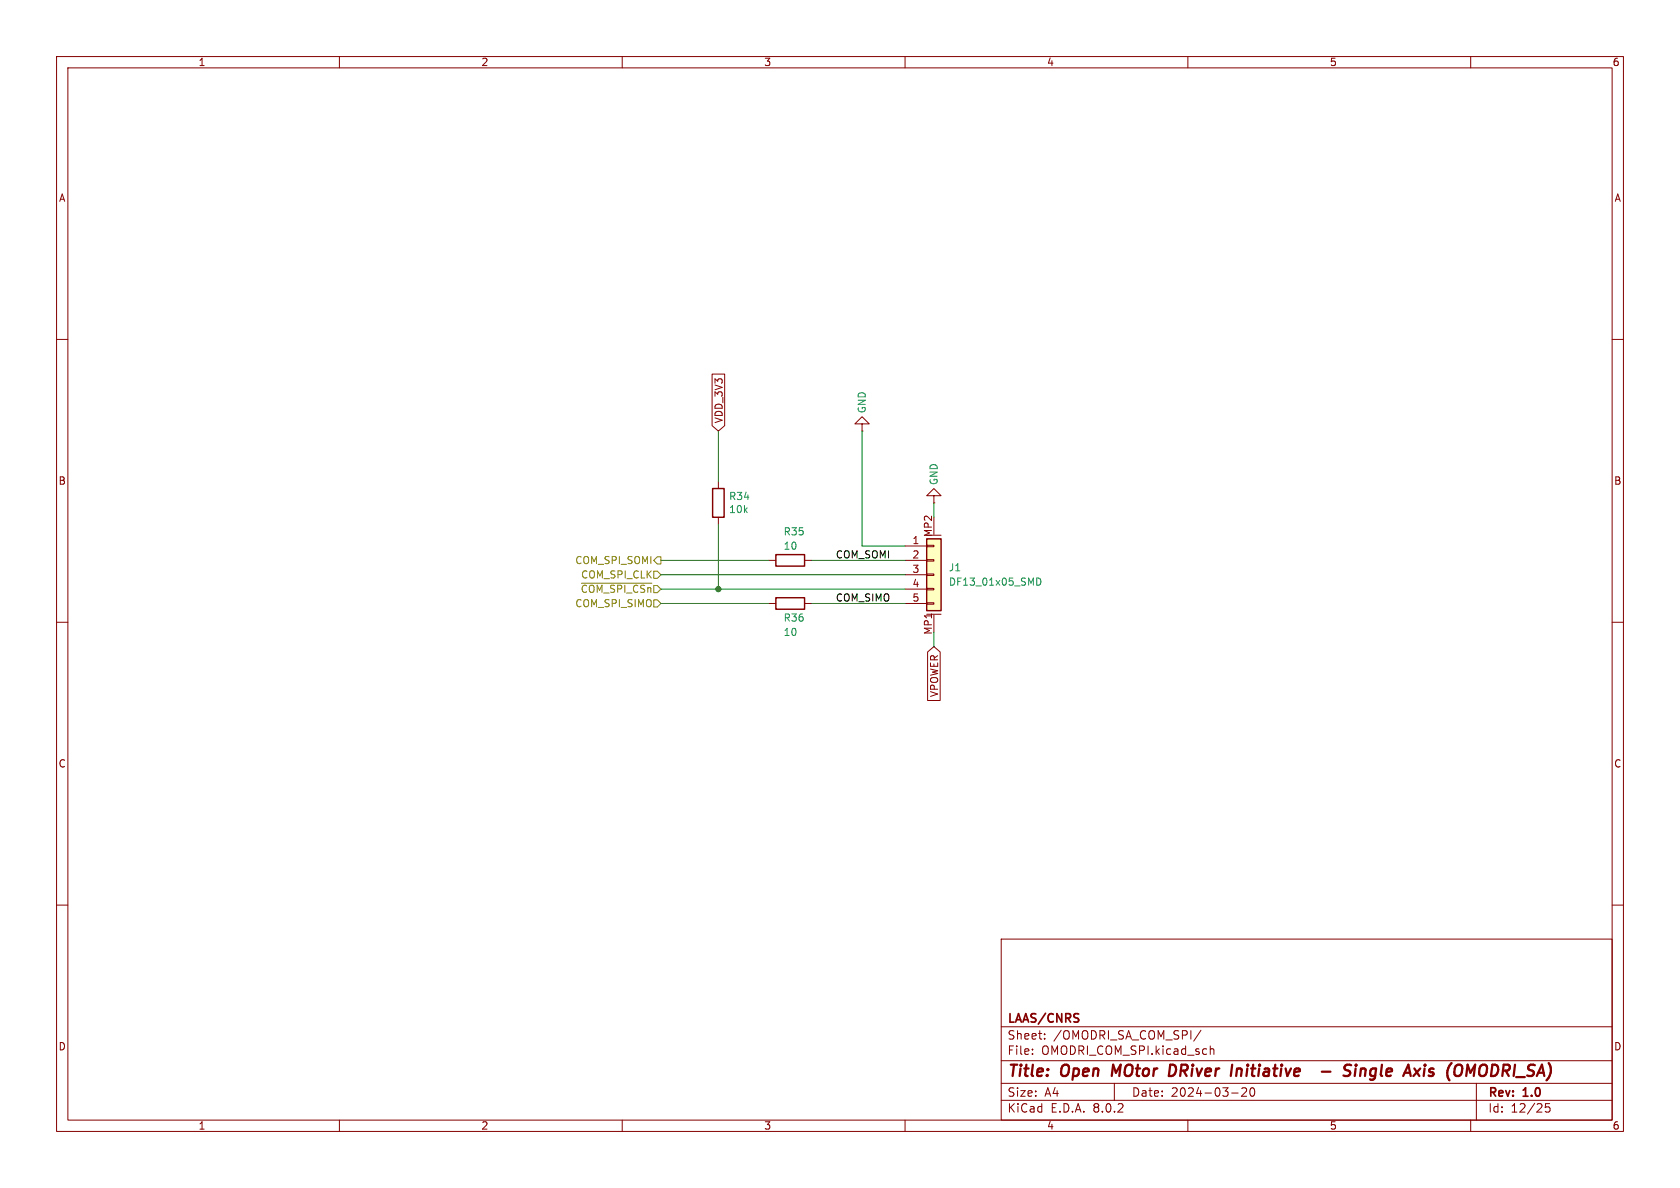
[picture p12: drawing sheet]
<svg xmlns="http://www.w3.org/2000/svg" width="297mm" height="210mm" viewBox="0 0 297 210" stroke-linecap="round" stroke-linejoin="round" font-family="sans-serif">
<g fill="none" stroke="#840000" stroke-width=".18">
<path d="M10 10h277v190h-277zM12 12h273v186h-273zM60 10v2M110 10v2M160 10v2M210 10v2M260 10v2M10 60h2M285 60h2M152.4 74.9h-1.3l1.3-1.2 1.3 1.2h-1.3v1.3M152.4 76.2h.1M135.9 99.1h1.3"/>
<path d="M142.2 99.1h1.3M165.1 87.6h-1.3l1.3-1.2 1.3 1.2h-1.3v1.3M165.1 88.9h.1M10 110h2M135.9 106.7h1.3M142.2 106.7h1.3M285 110h2M10 160h2M285 160h2M177 166h108v32h-108zM60 198v2M110 198v2"/>
<path d="M160 198v2M177 194.5h108M177 191.5h108M177 187.5h108M177 181.5h108M182.5 186.3v.1M182.5 185.5v.1M184.7 183.6v.1M184.7 182.8v.1M197 191.5v3M210 198v2M212.3 182.1l-1.3 2"/>
<path d="M214 184.9v1.5M214 185.5l.2-.1 .3 .1 .1 .9M217.7 193.2h1.2M219.5 192.4l.6-.1 .2 .1 .1 .3-.9 1.1h.9M221.2 192.4l.1-.1a.81 .81 0 0 1 .6 .6 .81 .81 0 0 1-.3 .8l-.1 .1a.81 .81 0 0 1-.6-.6 .81 .81 0 0 1 .3-.8zM260 198v2M261 191.5v6.5M274 195.1h-.8v.7l.2-.1h.5l.1 .3v.5l-.3 .1-.5-.1"/>
</g>
<g fill="none" stroke="#840000" stroke-width=".4">
<path d="M196.8 188.2l-.3 2M207.6 188.3l-.7-.1-.3 2h.5l.5-.3M218.7 188.9l-.2 1.3M219.3 188.9l-.6 .2M233.7 189.4h1.5M238.9 188.3a.85 .85 0 0 0-1.1 .1l-.1 .4v.2M239.7 188.9l-.2 1.3M239.7 188.2v.2M239.7 188.2l-.1 .1 .1 .1M239.7 188.2l.1 .1-.1 .1M240.6 189.1a.49 .49 0 0 1 .8 .1l-.1 1M240.6 188.9l-.2 1.3"/>
<path d="M251.9 188.2l-.1 .1 .1 .1M251.9 188.2l.1 .1-.1 .1M251.9 188.2v.2M252.6 190.1l.5 .1M253.3 188.9l-.5 .1-.1 .3v.1l.5 .1M261.6 188.9l-.1 1"/>
</g>
<path d="M137.2 98h5v2.1h-5zM137.2 105.7h5v2h-5z" fill="none" stroke="#840000" stroke-width=".25"/>
<path d="M163.8 95.3h2.6v12.7h-2.6z" fill="#ffffc2"/>
<g fill="none" stroke="#840000" stroke-width=".18">
<path d="M125.9 66.1h2.2v9.1l-1.1 1-1.1-1zM127 85.1v1.3M127 91.4v1.3M160 96.5h3.8M160 99.1h3.8M163.8 98.9h1.3v.3h-1.3zM163.8 96.4h1.3v.2h-1.3zM163.8 94.6h2.6M165.1 91.4v3.1M160 101.6h3.8M160 104.1h3.8M160 106.7h3.8"/>
<path d="M163.8 106.6h1.3v.2h-1.3zM163.8 104h1.3v.3h-1.3zM163.8 101.5h1.3v.2h-1.3zM163.8 108.6h2.6M164 115.3l1.1-1 1.1 1v8.5h-2.2zM165.1 108.7v3.1"/>
</g>
<path d="M126 86.4h2v5h-2zM163.8 95.3h2.6v12.7h-2.6z" fill="none" stroke="#840000" stroke-width=".25"/>
<path d="M183.3 102.2a.64 .64 0 0 1 .7 .6 .64 .64 0 0 1-.7 .6z" fill="none" stroke="#008484" stroke-width=".18"/>
<path d="M116.2 98.4h.6v1.3h-.6l-.6-.6zM102.8 103.1h12.4M115.6 101h.6l.6 .6-.6 .6h-.6zM115.6 106h.6l.6 .7-.6 .6h-.6z" fill="none" stroke="#848400" stroke-width=".18"/>
<path d="M127 76.2v8.9M152.4 76.2v20.3h7.6M116.8 99.1h19.1M127 92.7v11.4M143.5 99.1h16.5M165.1 88.9v2.5M116.8 104.1h43.2M116.8 101.6h43.2M116.8 106.7h19.1M143.5 106.7h16.5M165.1 111.8v2.5" fill="none" stroke="#008400" stroke-width=".18"/>
<circle cx="127" cy="104.1" r=".46" fill="#008400" stroke="#008400" stroke-width=".18"/>
<g font-size="2.8" fill="#840000">
<text x="178" y="190.9">Title:</text>
<text x="187.7" y="190.9">Open</text>
<text x="197.4" y="190.9">MOtor</text>
<text x="208.3" y="190.9">DRiver</text>
<text x="220.1" y="190.9">Initiative</text>
<text x="237.7" y="190.9">-</text>
<text x="242.5" y="190.9">Single</text>
<text x="254" y="190.9">Axis</text>
<text x="262.2" y="190.9">(OMODRI_SA)</text>
</g>
<g font-size="2.1" fill="#840000">
<text x="178" y="184">Sheet:</text>
<text x="178" y="181.2">LAAS/CNRS</text>
<text x="186.2" y="184">/OMODRI_SA_COM_SPI/</text>
<text x="178" y="186.7">File:</text>
<text x="184.1" y="186.7">OMODRI_COM_SPI.kicad_sch</text>
<text x="178" y="196.9">KiCad</text>
<text x="178" y="194.1">Size:</text>
<text x="184.7" y="194.1">A4</text>
<text x="185.7" y="196.9">E.D.A.</text>
<text x="193.3" y="196.9">8.0.2</text>
<text x="200" y="194.1">Date:</text>
<text x="207" y="194.1">2024-03-20</text>
<text x="263" y="194.3">Rev:</text>
<text x="263" y="196.9">Id:</text>
<text x="267.1" y="196.9">12/25</text>
<text x="269.4" y="194.3">1.0</text>
</g>
<g font-size="1.8" fill="#840000">
<text x="35" y="11.9">1</text>
<text x="85" y="11.9">2</text>
<text x="135" y="11.9">3</text>
<text x="185" y="11.9">4</text>
<text x="235" y="11.9">5</text>
<text x="285" y="11.9">6</text>
<text x="10.3" y="35.9">A</text>
<text x="285.3" y="35.9">A</text>
<text x="128" y="74.9" transform="rotate(-90 128 74.9)">VDD_3V3</text>
<text x="10.3" y="85.9">B</text>
<text x="285.3" y="85.9">B</text>
<text x="164.8" y="95" transform="rotate(-90 164.8 95)">MP2</text>
<text x="161.2" y="96.3">1</text>
<text x="161.2" y="98.8">2</text>
<text x="161.2" y="101.3">3</text>
<text x="161.2" y="103.9">4</text>
<text x="161.2" y="106.4">5</text>
<text x="164.8" y="112.3" transform="rotate(-90 164.8 112.3)">MP1</text>
<text x="166.1" y="123.3" transform="rotate(-90 166.1 123.3)">VPOWER</text>
<text x="10.3" y="135.9">C</text>
<text x="285.3" y="135.9">C</text>
<text x="10.3" y="185.9">D</text>
<text x="285.3" y="185.9">D</text>
<text x="35" y="199.9">1</text>
<text x="85" y="199.9">2</text>
<text x="135" y="199.9">3</text>
<text x="185" y="199.9">4</text>
<text x="235" y="199.9">5</text>
<text x="285" y="199.9">6</text>
</g>
<g font-size="1.8" fill="#008484">
<text x="153.3" y="73.2" transform="rotate(-90 153.3 73.2)">GND</text>
<text x="128.8" y="88.6">R34</text>
<text x="166" y="85.9" transform="rotate(-90 166 85.9)">GND</text>
<text x="128.8" y="90.9">10k</text>
<text x="138.4" y="94.8">R35</text>
<text x="138.4" y="97.4">10</text>
<text x="167.6" y="101.2">J1</text>
<text x="167.6" y="103.7">DF13_01x05_SMD</text>
<text x="138.4" y="110.1">R36</text>
<text x="138.4" y="112.6">10</text>
</g>
<g font-size="1.8" fill="#848400">
<text x="101.6" y="99.9">COM_SPI_SOMI</text>
<text x="101.6" y="107.5">COM_SPI_SIMO</text>
<text x="102.6" y="105">~{COM_SPI_CSn}</text>
<text x="102.6" y="102.5">COM_SPI_CLK</text>
</g>
<g font-size="1.8">
<text x="147.7" y="98.8">COM_SOMI</text>
<text x="147.7" y="106.4">COM_SIMO</text>
</g>
</svg>
